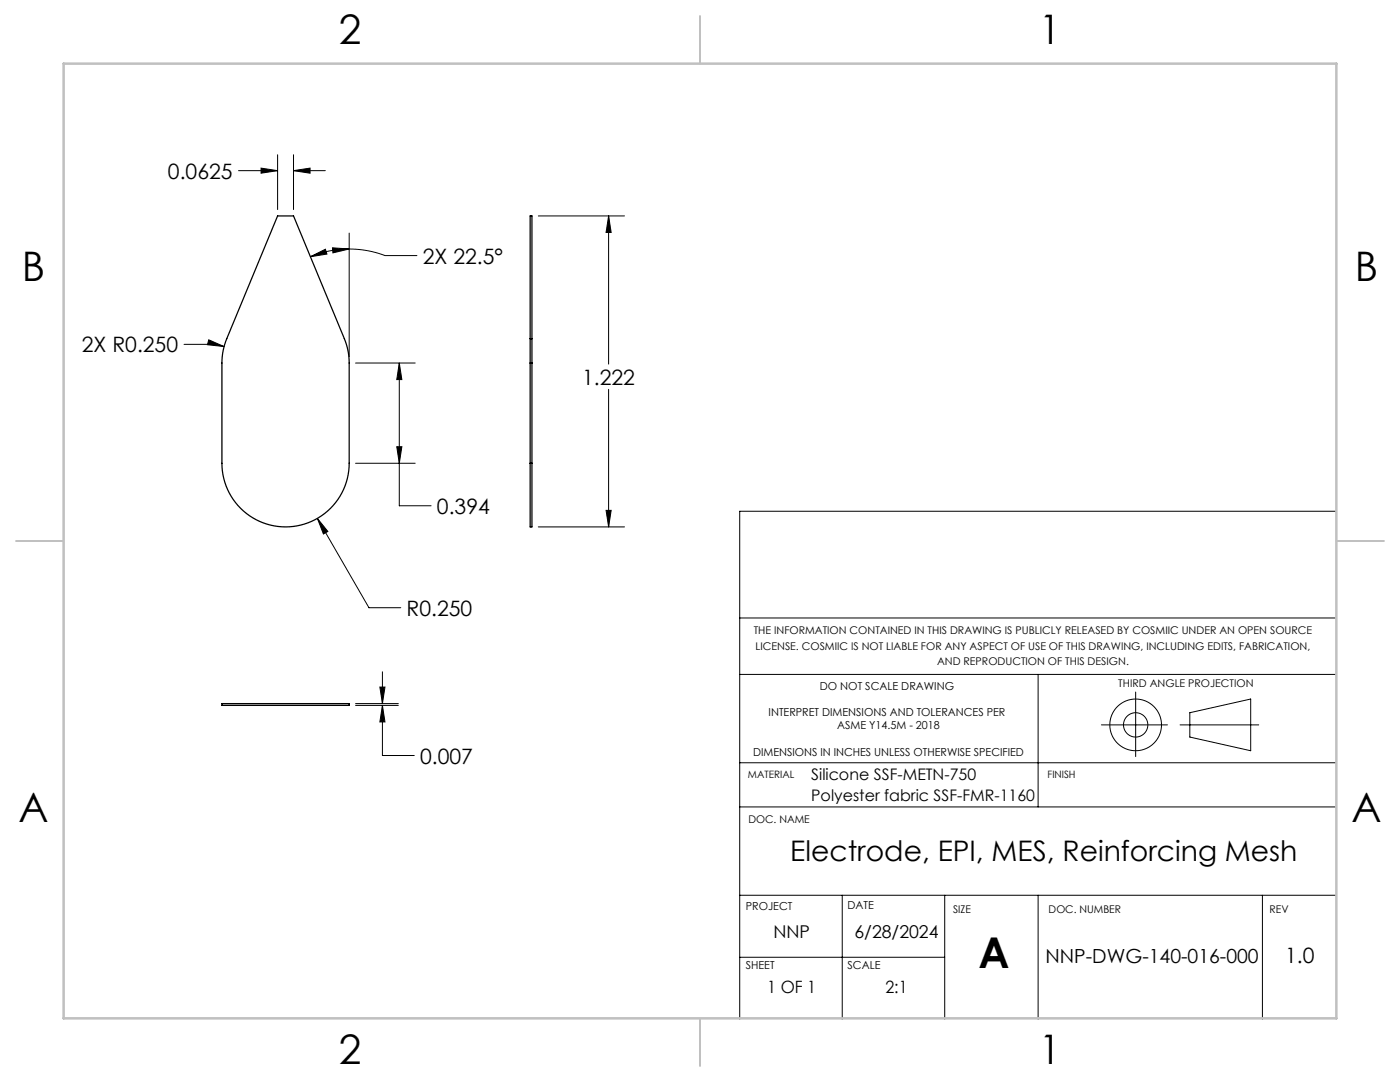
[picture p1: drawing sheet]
<svg xmlns="http://www.w3.org/2000/svg" width="279mm" height="216mm" viewBox="0 0 279 216" stroke-linecap="round" stroke-linejoin="round" font-family="sans-serif">
<path d="M55.4 43.1h3.2l10.1 24.5a12.7 12.7 0 0 1 1 4.8v20a12.7 12.7 0 0 1-12.7 12.7 12.7 12.7 0 0 1-12.7-12.7v-20a12.7 12.7 0 0 1 1-4.8zM105.8 67.6v4.8M105.8 67.6v-24.5h.4v24.5M105.8 72.4h.4M105.8 72.4v20M105.8 67.6h.4M106.2 67.6v4.8M106.2 72.4v20M105.8 92.4v12.7h.4v-12.7M105.8 92.4h.4M44.3 140.4h25.4v.4h-25.4z" fill="none" stroke="#000" stroke-width=".25"/>
<g fill="none" stroke="#000" stroke-width=".2">
<path d="M47.6 34.1h7.8M52.1 33.5l3.3 .6-3.3 .5zM55.4 30.9v10.9M58.6 34.1l3.3-.6v1.1zM58.6 30.9v10.9M58.6 34.1h6.3M61.9 51.2l3-1.5 .3 1zM66.4 49.4l3.3 .3-3.3 .8zM69.7 49.7a20.2 20.2 0 0 0-7.8 1.5M69.7 49.7a20.2 20.2 0 0 1 7.2 1.3h6.3M69.7 46.5v24.7M107.4 43.1h17.2"/>
<path d="M121.5 43.1l.5 3.3h-1zM121.5 43.1v29.6M36.7 68.7h6.4l1.6 .5M41.7 67.8l3 1.4-3.3-.4zM71 72.4h11.9M79.7 72.4l.5 3.3h-1zM79.7 72.4v28.5h6.3M121.5 77.7v27.4M71 92.4h11.9M79.2 89.1h1l-.5 3.3zM63.3 103.4l2.1 2.6-.9 .6zM63.3 103.4l10.3 17.9h6.4"/>
<path d="M107.4 105.1h17.2M121 101.8h1l-.5 3.3zM266.7 102h-119.1v101.4M75.8 137.1h1l-.5 3.3zM76.3 134v6.4M147.6 123.3h119.1M147.6 134.6h119.1M207.2 134.6v26.4M226.6 138.1v12.9M71 140.4h8.5M71 140.8h8.5M76.3 140.8l.5 3.3h-1z"/>
<path d="M76.3 140.8v10h6.4M147.6 152.2h119.1M219.8 144.6h13.2M235.5 144.6h15.7M237.5 142.2l12.1-2.7v10.3l-12.1-2.7zM147.6 161h119.1M147.6 178.6h119.1M168.1 178.6v24.8M188.5 178.6v24.8M207.2 178.6v24.8M251.9 178.6v24.8M147.6 191h40.9"/>
<circle cx="226.6" cy="144.6" r="2.43"/>
<circle cx="226.6" cy="144.6" r="5.2"/>
</g>
<path d="M139.7 3.2v9.5M3.2 107.9h9.5M266.7 107.9h9.5M139.7 203.2v9.5" fill="none" stroke="#c0c0c0" stroke-width=".25"/>
<path d="M12.7 12.7h254v190.5h-254z" fill="none" stroke="#c0c0c0" stroke-width=".5"/>
<path d="M63.3 103.4l1.2 3.2 .9-.6zM79.2 89.1h1l-.5 3.3zM79.7 72.4l.5 3.3h-1zM41.7 67.8l-.3 1 3.3 .4zM66.4 49.4l3.3 .3-3.3 .8zM61.9 51.2l3-1.5 .3 1zM58.6 34.1l3.3-.6v1.1zM52.1 33.5l3.3 .6-3.3 .5zM121.5 43.1l.5 3.3h-1zM121 101.8h1l-.5 3.3zM75.8 137.1h1l-.5 3.3zM76.3 140.8l.5 3.3h-1z" fill="#000"/>
<text font-size="8.5" x="195.3" y="193.2">A</text>
<g font-size="8.1">
<text x="67.6" y="8.9">2</text>
<text x="207.3" y="8.9">1</text>
<text x="4.4" y="56.2">B</text>
<text x="270.4" y="56.2">B</text>
<text x="3.7" y="164.1">A</text>
<text x="269.7" y="164.1">A</text>
<text x="67.6" y="212.4">2</text>
<text x="207.3" y="212.4">1</text>
</g>
<text font-size="5.6" x="157.7" y="171.9">Electrode, EPI, MES, Reinforcing Mesh</text>
<g font-size="4.2">
<text x="33.5" y="35.7">0.0625</text>
<text x="84.4" y="52.6">2X 22.5°</text>
<text x="16.3" y="70.3">2X R0.250</text>
<text x="116.2" y="76.8">1.222</text>
<text x="87.2" y="102.5">0.394</text>
<text x="81.2" y="122.9">R0.250</text>
<text x="83.8" y="152.4">0.007</text>
<text x="256.5" y="192.2">1.0</text>
</g>
<text font-size="3.9" x="208.7" y="192.2">NNP-DWG-140-016-000</text>
<g font-size="3.5">
<text x="154.4" y="187.2">NNP</text>
<text x="170.5" y="187.2">6/28/2024</text>
</g>
<g font-size="3.4">
<text x="153.1" y="198.2">1 OF 1</text>
<text x="176.7" y="198.2">2:1</text>
</g>
<g font-size="3.2">
<text x="161.9" y="155.6">Silicone SSF-METN-750</text>
<text x="161.9" y="159.8">Polyester fabric SSF-FMR-1160</text>
</g>
<g font-size="2.2">
<text x="163.6" y="137.6">DO NOT SCALE DRAWING</text>
<text x="153.4" y="142.9">INTERPRET DIMENSIONS AND TOLERANCES PER</text>
<text x="167.1" y="145.6">ASME Y14.5M - 2018</text>
<text x="150.3" y="150.9">DIMENSIONS IN INCHES UNLESS OTHERWISE SPECIFIED</text>
<text x="148.8" y="181.7">PROJECT</text>
<text x="169.1" y="181.4">DATE</text>
<text x="148.8" y="193.3">SHEET</text>
<text x="169.1" y="193.3">SCALE</text>
</g>
<g font-size="2.1">
<text x="150.4" y="126.6">THE INFORMATION CONTAINED IN THIS DRAWING IS PUBLICLY RELEASED BY COSMIIC UNDER AN OPEN SOURCE</text>
<text x="150.8" y="129.7">LICENSE. COSMIIC IS NOT LIABLE FOR ANY ASPECT OF USE OF THIS DRAWING, INCLUDING EDITS, FABRICATION,</text>
<text x="187" y="132.8">AND REPRODUCTION OF THIS DESIGN.</text>
<text x="223.2" y="137.2">THIRD ANGLE PROJECTION</text>
<text x="149.4" y="164.2">DOC. NAME</text>
<text x="190.2" y="182.2">SIZE</text>
<text x="209.3" y="182.2">DOC. NUMBER</text>
<text x="253.4" y="182.2">REV</text>
</g>
<g font-size="2">
<text x="149.3" y="155.3">MATERIAL</text>
<text x="209.1" y="155.3">FINISH</text>
</g>
</svg>
